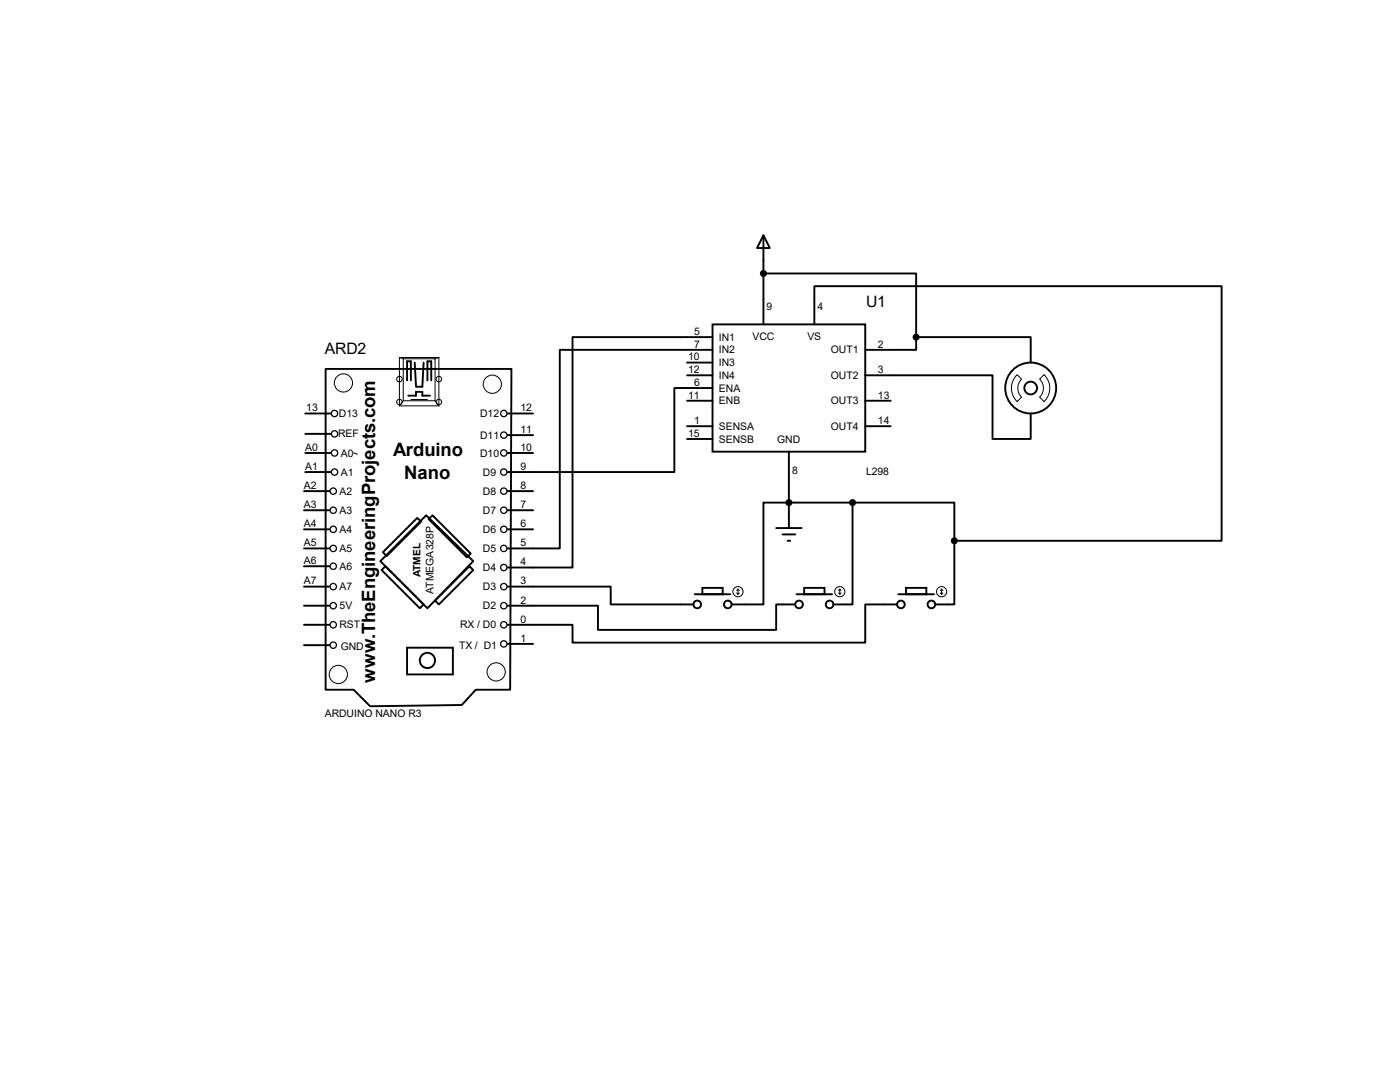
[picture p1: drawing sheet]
<svg xmlns="http://www.w3.org/2000/svg" width="279mm" height="216mm" viewBox="0 0 279 216" stroke-linecap="round" stroke-linejoin="round" font-family="sans-serif">
<g fill="none" stroke="#000" stroke-width=".38">
<path d="M152.4 46.9l1.2 2.6h-2.5zM152.4 54.6h30.4v12.7M152.4 46.9v17.8M65 73.6h37.1l-.3 64h-6.8l-2.8 3.1-18.3 .2-3.3-3.3h-5.6zM81.2 75.9v-3.8h.8v3.8M81.5 79h1.5v-.8h1.3v.8h1.5M82.8 72.3l.2 4.6M84.5 72.3l-.2 4.9h-1.3M85.3 75.9v-3.8h.8v3.8M137.1 74.9h5.1M137.1 80h5.1M137.1 72.3h5.1"/>
<path d="M142.2 64.7h30.5v25.4h-30.5zM142.2 67.3h-27.9v45.9h-13M142.2 69.8h-30.5v39.6h-10.4M142.2 77.4h-7.6v16.8h-33.3M162.5 64.7v-7.6h81.3v50.8h-53.3M172.7 74.9h25.4v12.7h7.6v-5.1M172.7 80h5.1M182.8 67.3h22.9v5M182.8 67.3v2.5h-10.1M60.7 98h5M60.9 94.2h5.1M60.9 90.4h5.1"/>
<path d="M60.9 82.5h5.1M60.9 86.6h5.1M101.3 98h5.1M101.3 90.4h5.1M101.3 86.8h5.1M101.3 82.5h5.1M137.1 85h5.1M137.1 87.6h5.1M157.4 90.1v15.3M172.7 85h5.1M60.7 117.1h5M60.7 109.4h5"/>
<path d="M60.7 105.6h5M60.7 101.8h5M60.7 113h5M75.9 112l9.1-9.2 9.4 9.2-9.1 9.4zM76.2 113.7l.7-.7 7.6 7.6-.7 .8zM76.4 110.2l6.9-6.9 .7 .8-6.8 6.9zM85.6 103.6l.7-.8 7.6 7.6-.7 .8zM86.8 119.8l6.9-6.8 .7 .7-6.8 6.9zM101.3 117.1h20.6v3.5h16.5M101.3 105.6h5.1M101.3 101.8h5.1M138.6 118.6h7.2"/>
<path d="M140.2 117.3h4v1.3h-4zM154.9 105.4h5.1M156.2 106.6h2.5M157.2 107.9h.5M159 118.6h7.1M160.5 117.3h4v1.3h-4zM170.1 100.3h-17.7v20.3h-6.4M170.1 100.3v20.3h-3.8M170.1 100.3h20.4v7.6M179.3 118.6h7.1M180.8 117.3h4.1v1.3h-4.1zM190.5 107.9v12.7h-3.9"/>
<path d="M60.7 124.7h5M60.7 120.9h5M60.7 128.7h5M81.2 129.2h9.2v5.4h-9.2zM101.3 128.5h5.1M158.7 120.6h-3.8v5.1h-35.6v-4.8h-18M179 120.6h-6.3v7.6h-58.4v-3.5h-13"/>
<circle cx="205.7" cy="77.4" r="5.1"/>
<circle cx="205.7" cy="77.4" r="1.27"/>
<circle cx="85.3" cy="131.8" r="1.52"/>
<circle cx="139.1" cy="120.6" r=".76"/>
<circle cx="145.2" cy="120.6" r=".76"/>
<circle cx="159.5" cy="120.6" r=".76"/>
<circle cx="165.6" cy="120.6" r=".76"/>
<circle cx="179.8" cy="120.6" r=".76"/>
<circle cx="185.9" cy="120.6" r=".76"/>
</g>
<g fill="none" stroke="#000" stroke-width=".2">
<path d="M79.7 71.3h7.9v9.7h-7.9zM79.8 71.3l.7 .3M80.5 71.6h6.3v8.4h-6.3zM80.5 80l-.8 1M82 79.7h3.3M86.8 80l.8 1M87.6 71.3l-.8 .3M203 74.8l.9 .8a2.51 2.51 0 0 0 0 3.6l-.9 .9a3.7 3.7 0 0 1 0-5.3zM208.4 74.8a3.7 3.7 0 0 1 0 5.3l-.9-.9a2.51 2.51 0 0 0 0-3.6zM70.6 90.4l.7 .2M147 118.3l.3 .3M147.3 117.6v1"/>
<path d="M147.3 117.6l-.3 .2M147.3 117.6l.2 .2M147.5 118.3l-.2 .3M167.3 118.3l.3 .3M167.6 117.6v1M167.6 117.6l-.3 .2M167.6 117.6l.3 .2M167.9 118.3l-.3 .3M187.7 118.3l.2 .3M187.9 117.6v1M187.9 117.6l-.2 .2M187.9 117.6l.3 .2"/>
<path d="M188.2 118.3l-.3 .3"/>
<circle cx="68.5" cy="76.4" r="1.82"/>
<circle cx="79.7" cy="75.6" r=".55"/>
<circle cx="87.6" cy="75.6" r=".55"/>
<circle cx="98.3" cy="76.7" r="1.82"/>
<circle cx="79.7" cy="80.2" r=".55"/>
<circle cx="87.6" cy="80.2" r=".55"/>
<circle cx="147.3" cy="118.1" r="1.02"/>
<circle cx="167.6" cy="118.1" r="1.02"/>
<circle cx="187.9" cy="118.1" r="1.02"/>
<circle cx="67.5" cy="134.6" r="1.82"/>
<circle cx="99" cy="134.1" r="1.82"/>
</g>
<g fill="#000" stroke="#000" stroke-width=".38">
<circle cx="152.4" cy="54.6" r=".51"/>
<circle cx="182.8" cy="67.3" r=".51"/>
<circle cx="157.4" cy="100.3" r=".51"/>
<circle cx="170.1" cy="100.3" r=".51"/>
<circle cx="190.5" cy="107.9" r=".51"/>
</g>
<g fill="none" stroke="#000" stroke-width=".25">
<circle cx="66.5" cy="98" r=".64"/>
<circle cx="66.8" cy="94.2" r=".64"/>
<circle cx="66.8" cy="82.5" r=".64"/>
<circle cx="66.8" cy="90.4" r=".64"/>
<circle cx="66.8" cy="86.6" r=".64"/>
<circle cx="100.5" cy="82.5" r=".64"/>
<circle cx="100.5" cy="90.4" r=".64"/>
<circle cx="100.5" cy="94.2" r=".64"/>
<circle cx="100.5" cy="98" r=".64"/>
<circle cx="100.5" cy="86.8" r=".64"/>
<circle cx="66.5" cy="117.1" r=".64"/>
<circle cx="66.5" cy="105.6" r=".64"/>
<circle cx="66.5" cy="113" r=".64"/>
<circle cx="66.5" cy="109.4" r=".64"/>
<circle cx="66.5" cy="101.8" r=".64"/>
<circle cx="100.5" cy="105.6" r=".64"/>
<circle cx="100.5" cy="109.4" r=".64"/>
<circle cx="100.5" cy="113.2" r=".64"/>
<circle cx="100.5" cy="101.8" r=".64"/>
<circle cx="100.5" cy="117.1" r=".64"/>
<circle cx="66.5" cy="128.7" r=".64"/>
<circle cx="66.5" cy="120.9" r=".64"/>
<circle cx="66.5" cy="124.7" r=".64"/>
<circle cx="100.5" cy="120.9" r=".64"/>
<circle cx="100.5" cy="124.7" r=".64"/>
<circle cx="100.5" cy="128.5" r=".64"/>
</g>
<g font-size="3.7">
<text x="78.5" y="91">Arduino</text>
<text x="80.7" y="95.5">Nano</text>
<text x="74.8" y="136.3" transform="rotate(-90 74.8 136.3)">www.TheEngineeringProjects.com</text>
</g>
<g font-size="3.1">
<text x="172.8" y="61.3">U1</text>
<text x="64.8" y="70.6">ARD2</text>
</g>
<g font-size="2.1">
<text x="153" y="61.8">9</text>
<text x="163.2" y="61.8">4</text>
<text x="137.3" y="71.9">10</text>
<text x="138.5" y="66.8">5</text>
<text x="138.5" y="69.4">7</text>
<text x="143.5" y="68">IN1</text>
<text x="143.5" y="70.5">IN2</text>
<text x="150.2" y="67.9">VCC</text>
<text x="161.1" y="67.9">VS</text>
<text x="165.8" y="70.5">OUT1</text>
<text x="175.2" y="69.4">2</text>
<text x="137.3" y="74.5">12</text>
<text x="138.5" y="77">6</text>
<text x="143.5" y="73.1">IN3</text>
<text x="143.5" y="75.6">IN4</text>
<text x="165.8" y="75.6">OUT2</text>
<text x="175.2" y="74.5">3</text>
<text x="61.1" y="82.1">13</text>
<text x="67.6" y="83.2">D13</text>
<text x="95.8" y="83.2">D12</text>
<text x="103.8" y="82.1">12</text>
<text x="137.3" y="79.5">11</text>
<text x="143.5" y="78.1">ENA</text>
<text x="143.5" y="80.7">ENB</text>
<text x="165.8" y="80.7">OUT3</text>
<text x="175.2" y="79.5">13</text>
<text x="60.9" y="90">A0</text>
<text x="67.5" y="87.3">REF</text>
<text x="95.8" y="87.5">D11</text>
<text x="103.8" y="90">10</text>
<text x="103.8" y="86.4">11</text>
<text x="137.3" y="87.2">15</text>
<text x="138.5" y="84.6">1</text>
<text x="143.5" y="85.8">SENSA</text>
<text x="143.5" y="88.3">SENSB</text>
<text x="155.1" y="88.4">GND</text>
<text x="165.8" y="85.8">OUT4</text>
<text x="175.2" y="84.6">14</text>
<text x="60.9" y="93.8">A1</text>
<text x="68" y="94.9">A1</text>
<text x="68" y="91.1">A0</text>
<text x="95.8" y="91.1">D10</text>
<text x="96.4" y="94.9">D9</text>
<text x="103.8" y="93.8">9</text>
<text x="158.1" y="94.6">8</text>
<text x="172.8" y="94.8">L298</text>
<text x="60.7" y="101.4">A3</text>
<text x="60.7" y="97.6">A2</text>
<text x="67.8" y="98.7">A2</text>
<text x="96.4" y="98.7">D8</text>
<text x="103.8" y="101.4">7</text>
<text x="103.8" y="97.6">8</text>
<text x="60.7" y="105.2">A4</text>
<text x="67.8" y="106.3">A4</text>
<text x="67.8" y="102.5">A3</text>
<text x="96.4" y="102.5">D7</text>
<text x="96.4" y="106.3">D6</text>
<text x="103.8" y="105.2">6</text>
<text x="60.7" y="109">A5</text>
<text x="60.7" y="112.6">A6</text>
<text x="67.8" y="113.7">A6</text>
<text x="67.8" y="110.2">A5</text>
<text x="96.4" y="110.2">D5</text>
<text x="96.4" y="114">D4</text>
<text x="103.8" y="112.8">4</text>
<text x="103.8" y="109">5</text>
<text x="60.7" y="116.6">A7</text>
<text x="67.8" y="117.8">A7</text>
<text x="86.5" y="118.5" transform="rotate(-90 86.5 118.5)">ATMEGA328P</text>
<text x="96.4" y="117.8">D3</text>
<text x="103.8" y="116.6">3</text>
<text x="67.7" y="125.4">RST</text>
<text x="67.8" y="121.6">5V</text>
<text x="91.8" y="125.4">RX / D0</text>
<text x="96.4" y="121.6">D2</text>
<text x="103.8" y="124.2">0</text>
<text x="103.8" y="120.4">2</text>
<text x="68" y="129.7">GND</text>
<text x="91.6" y="129.5">TX / D1</text>
<text x="103.8" y="128.1">1</text>
<text x="64.8" y="143">ARDUINO NANO R3</text>
</g>
<text font-size="2" x="83.9" y="115.1" transform="rotate(-90 83.9 115.1)">ATMEL</text>
</svg>
